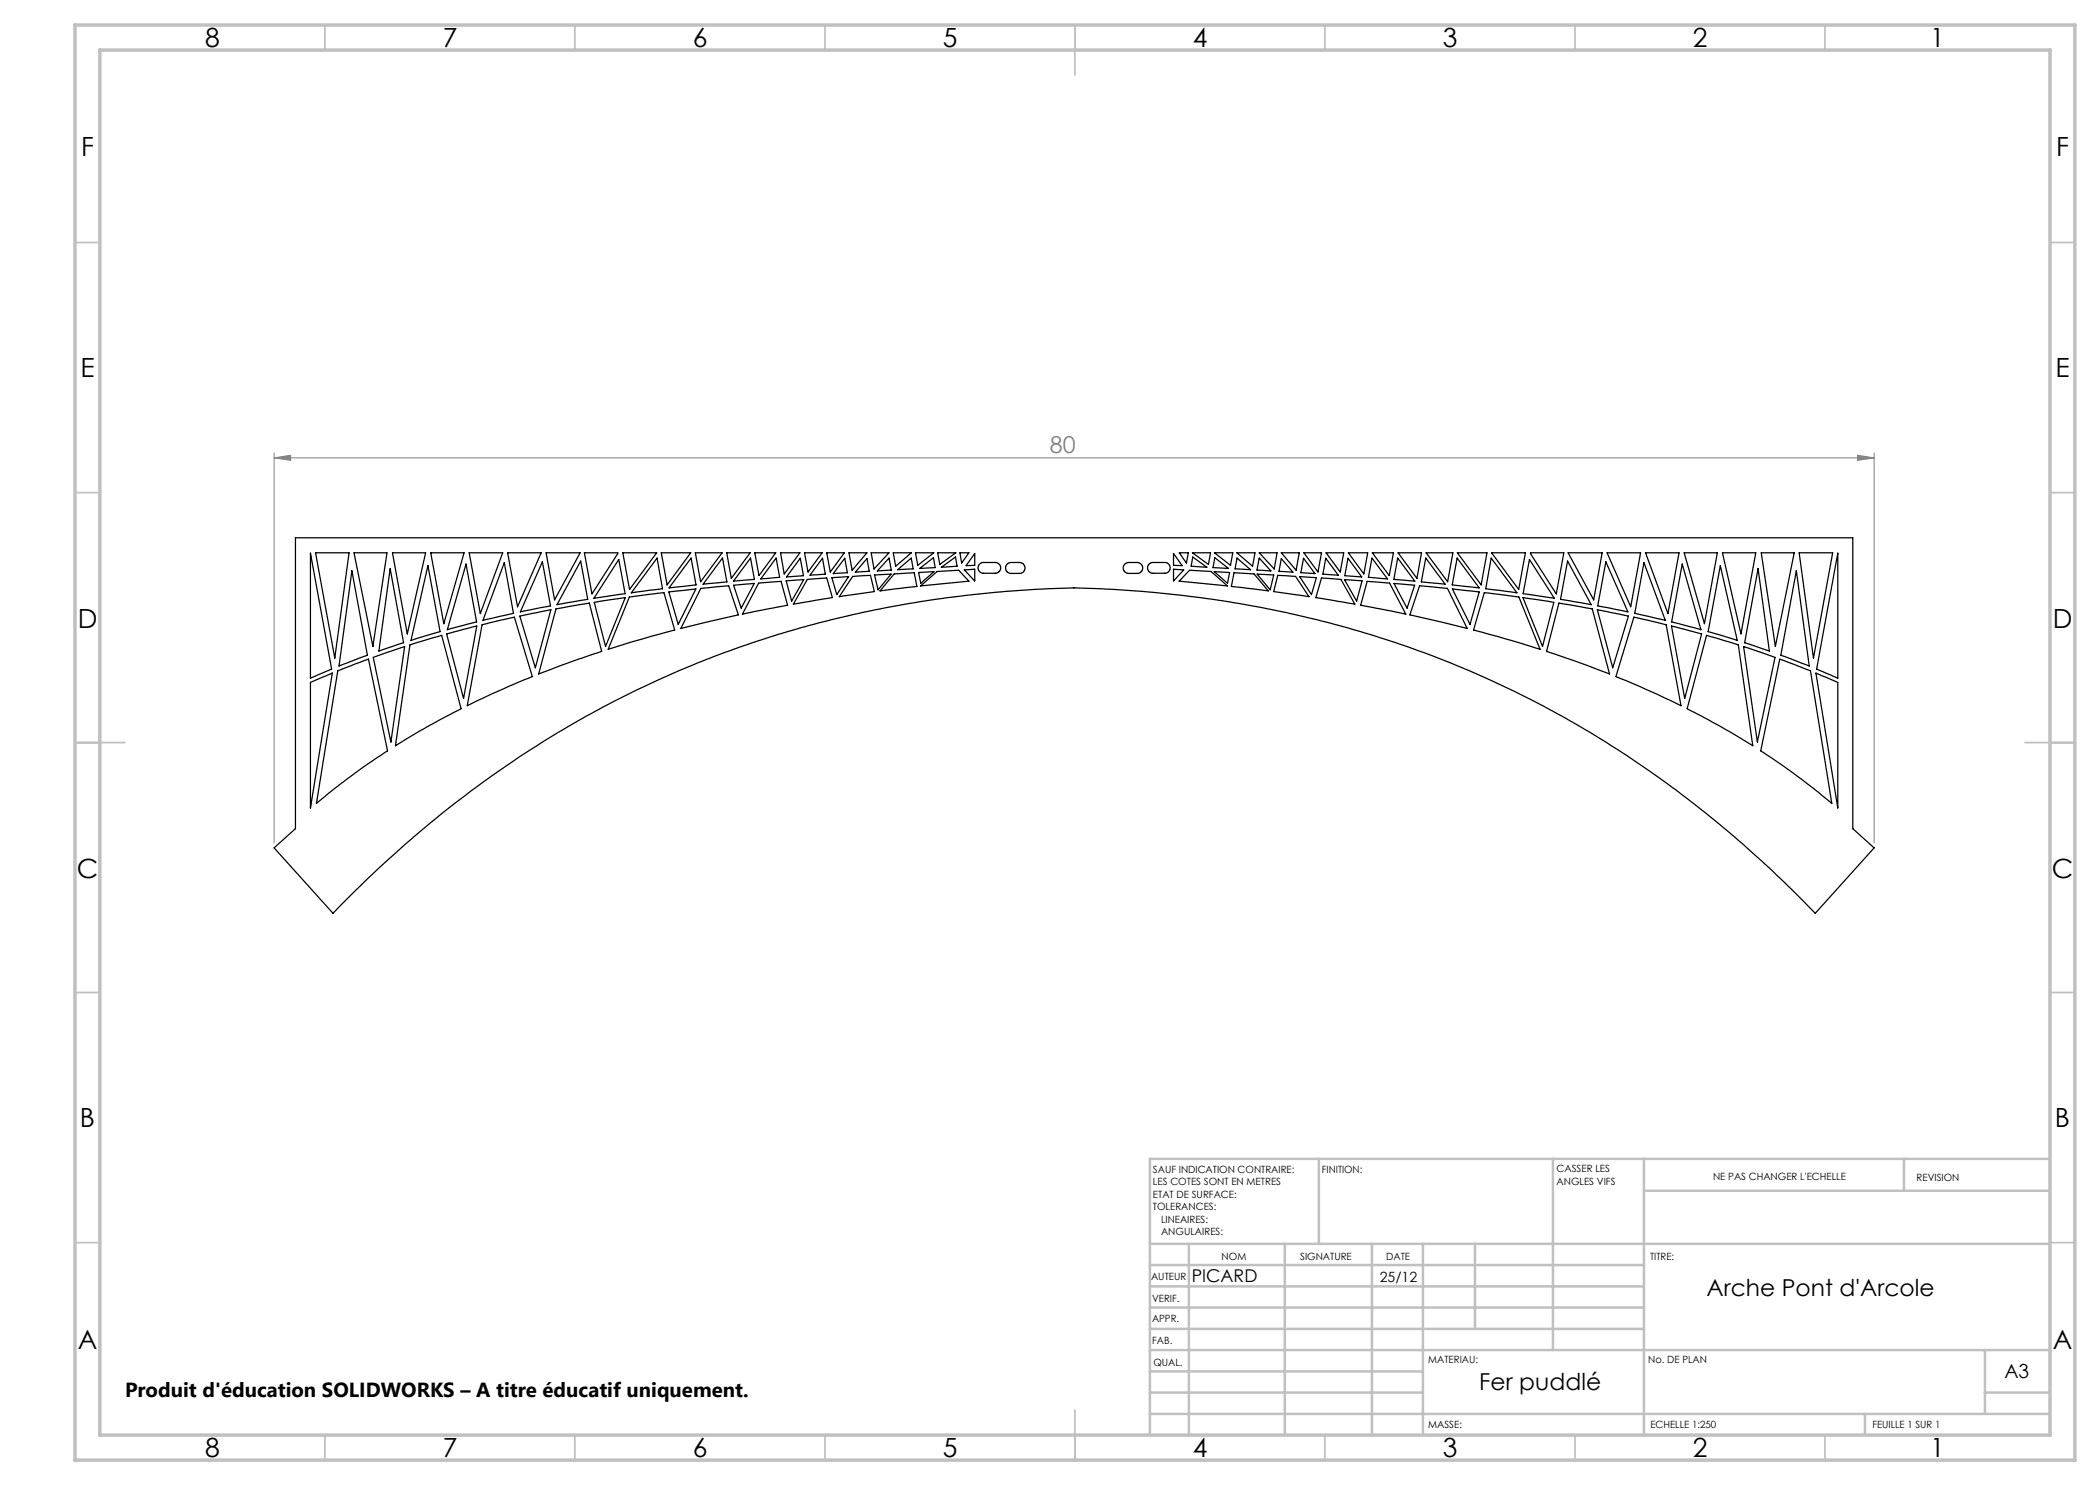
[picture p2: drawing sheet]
<svg xmlns="http://www.w3.org/2000/svg" width="420mm" height="297mm" viewBox="0 0 420 297" stroke-linecap="round" stroke-linejoin="round" font-family="sans-serif">
<path d="M54.8 91.6l3.3-.6v1.1zM54.8 90.6v78M54.8 91.6h320M371.5 91l3.3 .6-3.3 .5zM374.8 90.6v78" fill="none" stroke="#808080" stroke-width=".2"/>
<g fill="none" stroke="#c0c0c0" stroke-width=".35">
<path d="M65 5v5M115 5v5M165 5v5M215 5v10M265 5v5M315 5v5M365 5v5M15 48.5h5M410 48.5h5M15 98.5h5M410 98.5h5M15 148.5h10"/>
<path d="M405 148.5h10M15 198.5h5M410 198.5h5M15 248.5h5M410 248.5h5M65 287v5M115 287v5M165 287v5M215 282v10M265 287v5M315 287v5M365 287v5"/>
</g>
<g fill="none" stroke="#c0c0c0" stroke-width=".5">
<path d="M263.8 231.8v17M310.6 231.8v38.2M328.8 231.8v55.2M328.8 238.2h81.2M380.8 231.8v6.4M410 231.8h-180v55.2M230 248.8h180M230 257.3h98.8M230 253h98.8M237.8 248.8v38.2M257 248.8v38.2M274.4 248.8v38.2"/>
<path d="M284.6 248.8v38.2M295 248.8v17M230 265.8h98.8M230 261.5h98.8M230 278.5h54.6M230 274.3h54.6M230 270h180M397 278.5h13M397 270v12.8M230 282.8h180M373 282.8v4.2"/>
</g>
<path d="M15 5h400v287h-400zM20 10h390v277h-390z" fill="none" stroke="#c0c0c0" stroke-width=".7"/>
<path d="M54.8 91.6l3.3-.6v1.1zM371.5 91l3.3 .6-3.3 .5z" fill="#808080"/>
<g fill="none" stroke="#000" stroke-width=".25">
<path d="M59.1 107.6h311.5v58.1l4.2 3.9-11.8 13.1a209.6 209.6 0 0 0-75.5-51.1l-11-3.9a214.3 214.3 0 0 0-63.8-10.1 209 209 0 0 0-90.5 23l-1.6 .8a215.4 215.4 0 0 0-54 41.3l-11.8-13.1 4.3-3.9zM62.1 110.6l4.2 23.2-4.2 1.8zM63.1 110.6h6.7l-2.8 21zM70.4 114.2l3.1 16.9-5.7 2.1zM70.8 110.6h6.6l-2.8 18.7zM78 113.7l2.7 14.8-4.9 1.7zM78.5 110.6h6.6l-3.6 16.2zM85.6 113.1l2.4 13.2-5.8 1.8zM86.1 110.6h6.7l-4 14.1zM93.2 112.8l2.1 11.6-5.8 1.5zM93.8 110.6h6.7l-4.4 12.1zM100.9 112.5l1.8 10.2-6.1 1.4z"/>
<path d="M101.5 110.6h6.7l-4.7 10.8zM108.5 112.4l1.6 8.8-6 1.2zM109.2 110.6h6.8l-5.1 9.4zM116.1 112.2l1.4 7.7-6.1 1zM116.9 110.6h6.6l-5.1 8.2zM123.8 111.9l1.2 6.8-6.2 1zM124.6 110.6h6.7l-5.4 7.3zM125.9 119.4l6.9-.9 2.1 7.5-4.7 1.3-8.6 2.6zM131.4 111.6l1.1 6.2-6.2 .8zM132.3 110.6h5.8l-4.7 6.4zM133.8 118.4l5.4-.6-3.6 7.1zM138.2 111.6l1 5.4-5.4 .6z"/>
<path d="M139.1 110.6h5.3l-4.3 5.7zM140.2 117.7l5.5-.5 2 5.8-11.5 2.7zM144.5 111.6l.9 4.8-4.8 .4zM145.3 110.6h4.7l-3.7 5.1zM146.7 117l4.1-.3-2.6 4.9zM150.1 111.6l.8 4.3-4.2 .3zM151 110.6h4.2l-3.4 4.5zM151.7 116.6l4.5-.3 1.3 4.7-9 1.8zM155.2 111.6l.7 3.9-3.7 .3zM156.1 110.6h3.9l-3.2 4.2zM157.2 116.2l3.6-.3-2.5 4.3zM160.1 111.7l.6 3.4-3.4 .3z"/>
<path d="M160.9 110.6h3.5l-2.8 3.8zM161.5 115.9l3.8-.3 1.2 3.9-7.8 1.3zM164.5 111.7l.6 3.1-3.1 .2zM165.3 110.6h3.6l-2.8 3.8zM166.4 115.5l3.3-.2-2.3 3.6zM168.9 111.7l.6 2.8-2.8 .2zM169.8 110.6h3.6l-3 3.4zM170.5 115.3l3.6-.2 .8 3.2-7 1zM173.4 111.7l.4 2.6-2.7 .1zM174.2 110.6h3.6l-3 3.2zM174.9 115l3.3-.2-2.6 3.2zM177.8 111.6l.5 2.4-2.8 .2z"/>
<path d="M178.6 110.6h3.7l-3.2 2.6zM178.8 114.8l4-.3 .6 2.8-7.4 .9zM179.5 113.9l2.7-2.3 .4 2.2zM183.1 110.6h3.7l-3.2 2.5zM183.7 114.5l3.1-.2-2.6 2.4zM183.9 113.7l2.8-2.2 .3 2zM184.1 117.2l3.3-2.9 4.3-.3 2.1 2.2zM187.5 110.6h3.7l-3.2 2.3zM188.3 113.4l2.8-2 .3 1.8zM192 110.6h1.8l-1.5 2zM192.9 114l2-.2v2.4zM194.9 110.7v2.4h-1.7z"/>
<path d="M195.9 112.8l.6-.3h2.8l.5 .2 .2 .4 .1 .7-.2 .5-.6 .3h-2.8l-.6-.3-.2-.4v-.7zM201.4 112.9l.7-.4h2.1l.6 .5 .2 .4v.5l-.4 .6-.5 .2h-2.1l-.6-.3-.2-.4-.1-.6zM225 112.8l.6-.3 2.2 .1 .7 .6v.8l-.3 .4-.6 .3-2.3-.1-.3-.2-.4-.6 .1-.6zM229.7 112.9l.7-.4h2.8l.7 .5 .1 .9-.2 .4-.6 .3h-2.8l-.5-.2-.3-.4-.1-.7zM234.7 110.7l1.7 2.4h-1.7zM234.7 113.8l2 .2-2 2.2zM235.9 110.6h1.8l-.4 2zM237.9 114l4.3 .3 3.3 2.9-9.7-1zM238.5 110.6h3.6l-.4 2.3zM238.5 111.4l2.9 2-3.2-.2zM242.9 114.3l3 .2-.4 2.2zM242.9 110.6h3.7l-.5 2.5z"/>
<path d="M243 111.5l2.7 2.2-3.1-.2zM246.8 114.5l4 .3 2.8 3.4-7.3-.9zM247.4 110.6h3.6l-.5 2.6zM247.4 111.6l2.7 2.3-3.1-.1zM251.4 114.8l3.3 .2-.7 3zM251.8 111.6l2.4 2.6-2.8-.2zM251.8 110.6h3.6l-.6 3.2zM255.6 115.1l3.5 .2 2.7 4-7.1-1zM256.3 111.7l2.3 2.7-2.8-.1zM256.3 110.6h3.6l-.7 3.4zM259.9 115.3l3.4 .2-1 3.4zM260.7 111.7l2.3 3-2.8-.2z"/>
<path d="M260.8 110.6h3.5l-.7 3.8zM264.3 115.6l3.9 .3 2.8 4.9-7.8-1.3zM265.1 111.7l2.6 3.3-3.1-.2zM265.2 110.6h3.5l-.7 3.8zM268.9 115.9l3.5 .3-1.1 4zM269.6 111.7l2.7 3.7-3.3-.3zM269.7 110.6h3.8l-.7 4.2zM273.4 116.3l4.5 .3 3.3 6.2-9.1-1.8zM274.4 111.6l3.1 4.2-3.8-.3zM274.5 110.6h4.2l-.9 4.5zM278.8 116.7l4.1 .3-1.5 4.6zM279.5 111.6l3.5 4.6-4.2-.3z"/>
<path d="M279.6 110.6h4.7l-.9 5.1zM283.9 117.2l5.6 .5 3.9 8-11.4-2.7zM285.2 111.6l3.8 5.2-4.7-.4zM285.2 110.6h5.4l-1.1 5.7zM290.5 117.8l5.3 .6-1.8 6.5zM291.4 111.6l4.4 6-5.4-.6zM291.5 110.6h5.9l-1.2 6.4zM296.9 118.5l6.9 .9 4.2 10.5-8.5-2.6-4.8-1.3zM298.2 111.6l5.2 7-6.3-.8zM298.3 110.6h6.8l-1.4 7.3zM304.6 119.5l6.2 1-2.3 8.8zM305.9 111.9l5 7.8-6.3-1z"/>
<path d="M306.1 110.6h6.7l-1.5 8.2zM313.5 112.2l4.7 8.7-6.1-1zM313.6 110.6h6.8l-1.7 9.4zM321.2 112.4l4.4 10-6.1-1.2zM321.4 110.6h6.7l-2 10.8zM328.8 112.5l4.3 11.6-6.1-1.4zM329.1 110.6h6.7l-2.2 12.1zM336.4 112.8l3.8 13.1-5.9-1.5zM336.8 110.6h6.7l-2.6 14.1zM344.1 113.1l3.4 15-5.9-1.8zM344.5 110.6h6.7l-3 16.2zM351.6 113.7l2.3 16.5-5-1.7z"/>
<path d="M352.2 110.6h6.6l-3.7 18.7zM359.3 114.2l2.5 19-5.6-2.1zM359.8 110.6h6.7l-3.8 21zM367.6 110.6v25l-4.3-1.8zM62.1 136.5l4.4-1.9-4.4 27zM67.6 134.2l6.1-2.4 3.8 18.4a141.5 141.5 0 0 0-14.2 10.5zM74.6 131.5l6.3-2.2-2.7 19.1zM82 129l6.3-1.9 3.9 14.6-8.2 4.5-4.9 3zM89.3 126.8l6.1-1.6-2.7 14.5zM96.4 125l6.5-1.6 3.6 11.9-8.3 3.5-4.7 2.3zM104 123.2l6.2-1.2-3.1 11.6zM111.2 121.8l6.7-1.2 2.4 9.7-4.8 1.6-7.8 2.9z"/>
<path d="M118.9 120.5l6.2-1-4 9.8zM311.8 120.6l6.7 1.2 3.4 13-4.5-1.7-8.1-2.8zM319.5 122l6.2 1.2-3.2 10.4zM326.8 123.4l6.4 1.6 3 16.1-4.8-2.3-8.2-3.5zM334.3 125.2l6 1.6-3.4 12.9zM341.3 127.1l6.4 1.9 2.9 20.2-6.3-3.8-6.9-3.7zM348.7 129.3l6.3 2.2-3.5 16.9zM356 131.8l6.1 2.4 4.3 26.5-7.8-6.1-6.5-4.4zM363.2 134.6l4.4 1.9v25.1z"/>
</g>
<g font-size="5.3">
<text x="41" y="9.5">8</text>
<text x="88.5" y="9.5">7</text>
<text x="138.5" y="9.5">6</text>
<text x="188.5" y="9.5">5</text>
<text x="238.5" y="9.5">4</text>
<text x="288.5" y="9.5">3</text>
<text x="338.5" y="9.5">2</text>
<text x="386" y="9.5">1</text>
<text x="16.2" y="31.3">F</text>
<text x="411.2" y="31.3">F</text>
<text x="16.1" y="75.5">E</text>
<text x="411.1" y="75.5">E</text>
<text x="15.5" y="125.5">D</text>
<text x="410.5" y="125.5">D</text>
<text x="15.4" y="175.5">C</text>
<text x="410.4" y="175.5">C</text>
<text x="16" y="225.5">B</text>
<text x="411" y="225.5">B</text>
<text x="15.5" y="269.8">A</text>
<text x="410.5" y="269.8">A</text>
<text x="41" y="291.5">8</text>
<text x="88.5" y="291.5">7</text>
<text x="138.5" y="291.5">6</text>
<text x="188.5" y="291.5">5</text>
<text x="238.5" y="291.5">4</text>
<text x="288.5" y="291.5">3</text>
<text x="338.5" y="291.5">2</text>
<text x="386" y="291.5">1</text>
</g>
<text font-size="4.7" fill="#808080" x="210" y="90.5">80</text>
<g font-size="4.7">
<text x="341.3" y="259.2">Arche Pont d'Arcole</text>
<text x="295.9" y="278">Fer puddlé</text>
</g>
<text font-size="4.1" x="25" y="279.3">Produit d'éducation SOLIDWORKS – A titre éducatif uniquement.</text>
<text font-size="3.9" x="400.9" y="275.5">A3</text>
<text font-size="3.5" x="238.4" y="256.4">PICARD</text>
<text font-size="2.8" x="275.9" y="256.4">25/12</text>
<g font-size="2">
<text x="230.6" y="234.6">SAUF INDICATION CONTRAIRE:</text>
<text x="230.6" y="237.1">LES COTES SONT EN METRES</text>
<text x="230.6" y="239.6">ETAT DE SURFACE:</text>
<text x="264.4" y="234.6">FINITION:</text>
<text x="311.3" y="234.5">CASSER LES</text>
<text x="311.3" y="237">ANGLES VIFS</text>
<text x="342.6" y="236">NE PAS CHANGER L'ECHELLE</text>
<text x="383.3" y="236.2">REVISION</text>
<text x="230.6" y="242.1">TOLERANCES:</text>
<text x="232.2" y="244.6">LINEAIRES:</text>
<text x="232.2" y="247.1">ANGULAIRES:</text>
<text x="244.3" y="252">NOM</text>
<text x="260" y="251.9">SIGNATURE</text>
<text x="277.2" y="251.9">DATE</text>
<text x="330" y="251.9">TITRE:</text>
<text x="230.2" y="256.1">AUTEUR</text>
<text x="230.4" y="260.3">VERIF.</text>
<text x="230.4" y="264.4">APPR.</text>
<text x="230.5" y="268.8">FAB.</text>
<text x="230.7" y="273.1">QUAL.</text>
<text x="285.7" y="272.5">MATERIAU:</text>
<text x="329.6" y="272.5">No. DE PLAN</text>
<text x="285.6" y="285.5">MASSE:</text>
<text x="330.1" y="285.6">ECHELLE 1:250</text>
<text x="374.5" y="285.6">FEUILLE 1 SUR 1</text>
</g>
</svg>
